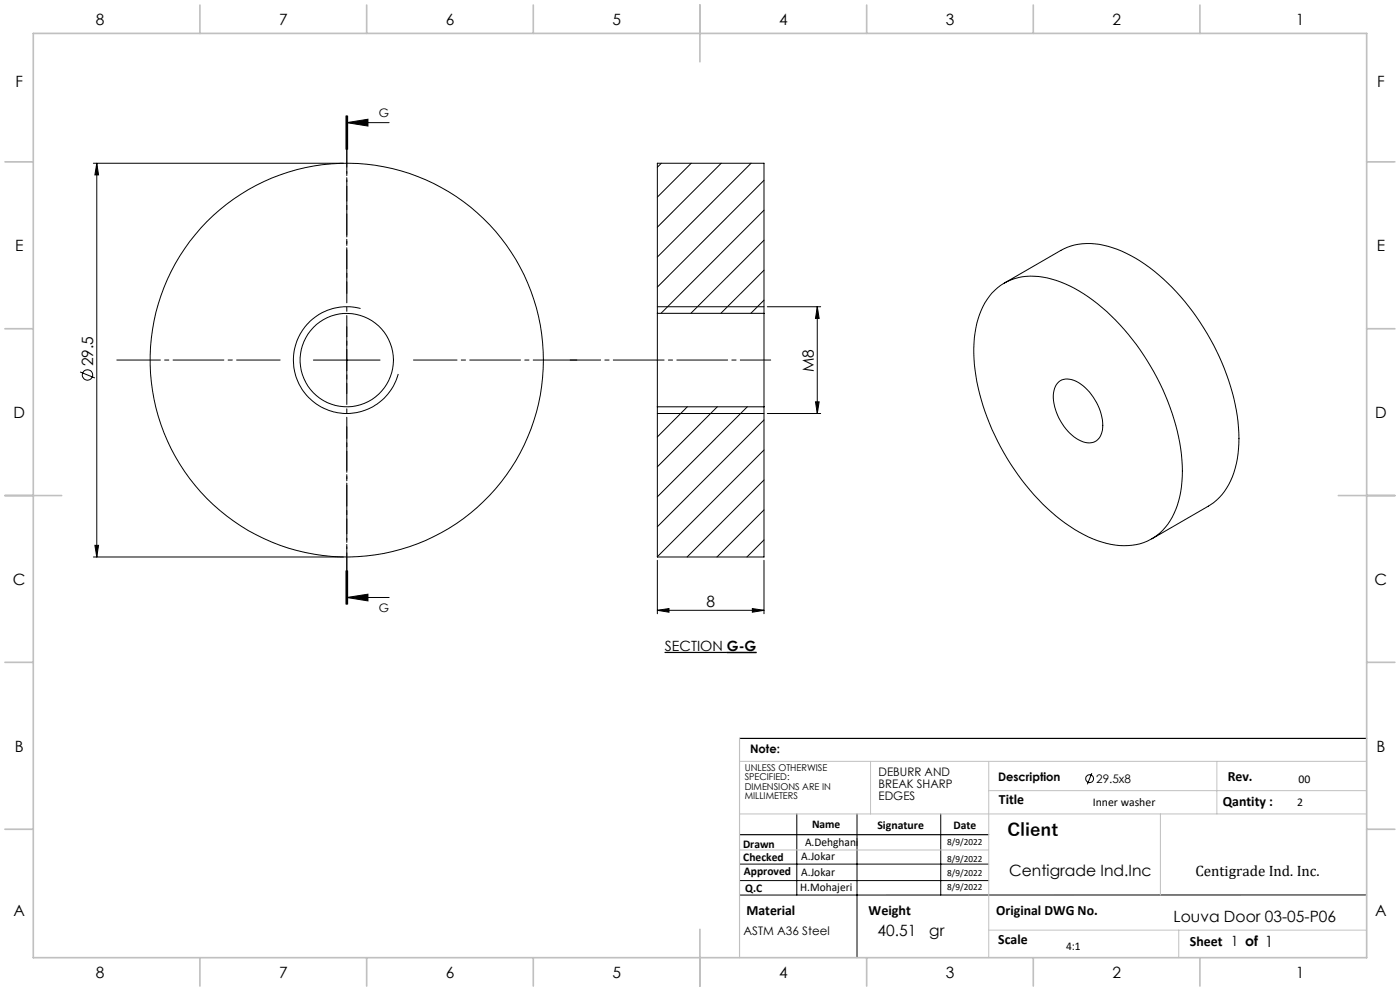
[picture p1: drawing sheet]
<svg xmlns="http://www.w3.org/2000/svg" width="420mm" height="297mm" viewBox="0 0 420 297" stroke-linecap="round" stroke-linejoin="round" font-family="sans-serif">
<g fill="none" stroke="#000" stroke-width=".3">
<path d="M103.8 34.7v10M104 36.8h12.7M104 36.8l6.4-1.1v2.1zM104 34.7v10M104.3 34.7v10M28 48.9h75M29 48.9l.6 3.5h-1.1zM29 48.9v118M198.4 48.9l-1.2 1.2M207.4 48.9l-10.2 10.2M216.4 48.9l-19.2 19.2M225.3 48.9l-28.1 28.1"/>
<path d="M229.2 54l-32 32M229.2 63l-30.9 30.9M229.2 72l-21.9 21.9M104 97.9v20M108.2 92.5a16 16 0 0 0-19.6 11.3 16 16 0 0 0 11.3 19.6 16 16 0 0 0 19.6-11.3M197.2 93.9v28M197.2 93.9v-45h32v45M197.2 91.9h32M197.2 93.9h32M229.2 90l-4 3.9M229.2 81l-12.9 12.9M229.2 93.9v28"/>
<path d="M230.2 91.9h16M245.2 91.9v32M245.2 91.9l.5 3.5h-1zM297.6 87.8a17 17 0 0 1 17.9-4.2 47 47 0 0 1 21.7 15.1 70.1 70.1 0 0 1 17.5 40.9 26.9 26.9 0 0 1-5.1 18.4 16.1 16.1 0 0 1-16.3 5.2 42.8 42.8 0 0 1-21.8-13.5 72 72 0 0 1-19.2-40.5 30.2 30.2 0 0 1 3.9-19.5zM301.3 84.8l17-9.8a19.6 19.6 0 0 1 16.9-.3 55.5 55.5 0 0 1 23.8 20.3 67.4 67.4 0 0 1 12.7 36.4 25 25 0 0 1-5.9 17.7l-1.7 1.6-1.6 1-17 9.8M24 111.5l4.5 1.8M94 107.9h20M317.6 114.4a5.3 5.3 0 0 1 6.7 .7 15.9 15.9 0 0 1 6.4 13.8 4.2 4.2 0 0 1-6.4 3.2 15.8 15.8 0 0 1-8.2-14.3l.5-2zM197.2 121.9v45h32v-45M197.2 123.9h32M197.2 121.9h32M197.2 121.9v.1"/>
<path d="M206.2 121.9l-9 9M215.2 121.9l-18 18M224.2 121.9l-27 27M229.2 125.9l-32 32M229.2 134.9l-32 32M230.2 123.9h16M244.7 120.4h1l-.5 3.5zM229.2 143.9l-23.1 23M229.2 152.8l-14.1 14.1M28 166.9h75M28.5 163.4h1.1l-.6 3.5zM103.8 171.1v10"/>
<path d="M104 179.1h12.7M104 179.1l6.4-1v2zM104 171.1v10M104.3 171.1v10zM197.2 167.9v16M229.2 161.8l-5.1 5.1M229.2 167.9v16M197.2 182.9l3.5-.5v1.1zM197.2 182.9h32M199.5 195.5h27.4M199.5 195.6h18.5M225.7 182.4l3.5 .5-3.5 .6z"/>
<path d="M327.6 231.7l-1.4 3.4M221.9 259h74.7M239 243.9v24.3M257.1 243.9v43.1M282.2 243.9v24.3M221.9 263.9h74.7M410 268.2h-188.1"/>
<circle cx="26.2" cy="112.4" r="1.55"/>
<circle cx="104" cy="107.9" r="59"/>
<circle cx="104" cy="107.9" r="14"/>
<circle cx="326.9" cy="233.4" r="1.18"/>
</g>
<path d="M218 195.6h8.9" fill="none" stroke="#000" stroke-width=".4"/>
<path d="M171.1 107.9h60.1" fill="none" stroke="#000" stroke-width=".3" stroke-dasharray="15.2 1.3 1.3 1.3" stroke-dashoffset="6.1"/>
<path d="M104 34.7v146.4" fill="none" stroke="#000" stroke-width=".3" stroke-dasharray="6.3 1.3 1.3 1.3" stroke-dashoffset="1.1"/>
<path d="M221.9 221.3h188.1M221.9 250.2h74.7" fill="none" stroke="#000" stroke-width=".35"/>
<path d="M221.9 228.2h188.1M261.2 228.2v15.7M296.6 228.2v58.8M296.6 237h113.4M365.1 228.2v15.7M221.9 243.9h188.1M221.9 254.7h74.7M348.1 243.9v24.3M296.6 278.8h113.4M353.6 278.8v8.2" fill="none" stroke="#c0c0c0" stroke-width=".3"/>
<path d="M221.9 221.3v65.7" fill="none" stroke="#c0c0c0" stroke-width=".35"/>
<g fill="none" stroke="#c0c0c0" stroke-width=".5">
<path d="M10 10h400v277h-400zM60 1.5v8.5M110 1.5v8.5M160 1.5v8.5M210 1.5v17M260 1.5v8.5M310 1.5v8.5M360 1.5v8.5M1.5 48.5h8.5M410 48.5h8.5M1.5 98.5h8.5M410 98.5h8.5"/>
<path d="M1.5 148.5h17M401.5 148.5h17M1.5 198.5h8.5M410 198.5h8.5M1.5 248.5h8.5M410 248.5h8.5M210 278.5v17M60 287v8.5M110 287v8.5M160 287v8.5M260 287v8.5M310 287v8.5"/>
<path d="M360 287v8.5"/>
</g>
<path d="M104 87.9v-49M84 107.9h-49M124 107.9h49M104 127.9v49" fill="none" stroke="#000" stroke-width=".3" stroke-dasharray="15.2 1.3 1.3 1.3" stroke-dashoffset="2.2"/>
<g fill="#000">
<path d="M104 36.8l6.4-1.1v2.1zM104 179.1l6.4-1v2z"/>
<path d="M29 48.9l.6 3.5h-1.1zM28.5 163.4h1.1l-.6 3.5z"/>
<path d="M244.7 120.4h1l-.5 3.5zM245.2 91.9l.5 3.5h-1z"/>
<path d="M197.2 182.9l3.5-.5v1.1zM225.7 182.4l3.5 .5-3.5 .6z"/>
</g>
<text font-size="5.3" x="302.2" y="250.7">Client</text>
<g font-size="4.7">
<text x="28.7" y="7.6">8</text>
<text x="83.7" y="7.6">7</text>
<text x="133.7" y="7.6">6</text>
<text x="183.7" y="7.6">5</text>
<text x="233.7" y="7.6">4</text>
<text x="283.7" y="7.6">3</text>
<text x="333.7" y="7.6">2</text>
<text x="388.7" y="7.6">1</text>
<text x="4.6" y="26.1">F</text>
<text x="413.1" y="26.1">F</text>
<text x="4.5" y="75.3">E</text>
<text x="413" y="75.3">E</text>
<text x="28" y="109.8" transform="rotate(-90 28 109.8)">29.5</text>
<text x="244.2" y="111.6" transform="rotate(-90 244.2 111.6)">M8</text>
<text x="4" y="125.3">D</text>
<text x="412.5" y="125.3">D</text>
<text x="3.9" y="175.3">C</text>
<text x="412.4" y="175.3">C</text>
<text x="211.9" y="181.9">8</text>
<text x="4.4" y="225.3">B</text>
<text x="412.9" y="225.3">B</text>
<text x="302.7" y="262.6">Centigrade Ind.Inc</text>
<text x="4" y="274.6">A</text>
<text x="412.5" y="274.6">A</text>
<text x="263.3" y="280.5">40.51</text>
<text x="278.8" y="280.5">gr</text>
<text x="352.1" y="276.4">Louva Door 03-05-P06</text>
<text x="28.7" y="293.1">8</text>
<text x="83.7" y="293.1">7</text>
<text x="133.7" y="293.1">6</text>
<text x="183.7" y="293.1">5</text>
<text x="233.7" y="293.1">4</text>
<text x="283.7" y="293.1">3</text>
<text x="333.7" y="293.1">2</text>
<text x="388.7" y="293.1">1</text>
</g>
<text font-size="4.5" x="358.6" y="262.6">Centigrade Ind. Inc.</text>
<g font-size="4.2">
<text x="199.5" y="195.1">SECTION G-G</text>
<text x="368.3" y="234.1">Rev.</text>
<text x="299.7" y="240.9">Title</text>
<text x="366.8" y="241.6">Qantity :</text>
<text x="223.9" y="274.2">Material</text>
<text x="260.6" y="274.2">Weight</text>
<text x="298.9" y="274.2">Original DWG No.</text>
<text x="299.5" y="282.8">Scale</text>
<text x="357" y="283.6">Sheet 1 of 1</text>
</g>
<g font-size="3.5">
<text x="113.7" y="35.2">G</text>
<text x="113.7" y="183.3">G</text>
<text x="225" y="225.7">Note:</text>
<text x="263.6" y="232.6">DEBURR AND</text>
<text x="263.6" y="236.1">BREAK SHARP</text>
<text x="263.6" y="239.7">EDGES</text>
<text x="299.4" y="234.1">Description</text>
<text x="328.9" y="234.7">29.5x8</text>
<text x="389.6" y="234.7">00</text>
<text x="327.8" y="241.6">Inner washer</text>
<text x="389.2" y="241.6">2</text>
<text x="243.6" y="248.1">Name</text>
<text x="263.2" y="248.5">Signature</text>
<text x="286" y="248.5">Date</text>
<text x="222.9" y="254">Drawn</text>
<text x="240.4" y="257.8">A.Jokar</text>
<text x="241.5" y="253.6">A.Dehghani</text>
<text x="223" y="258.1">Checked</text>
<text x="223.2" y="262.1">Approved</text>
<text x="240.4" y="262.4">A.Jokar</text>
<text x="223.6" y="267.4">Q.C</text>
<text x="240.1" y="267.1">H.Mohajeri</text>
<text x="223.1" y="280.2">ASTM A36 Steel</text>
<text x="319.8" y="284.6">4:1</text>
</g>
<g font-size="2.8">
<text x="223.4" y="231">UNLESS OTHERWISE</text>
<text x="223.4" y="233.8">SPECIFIED:</text>
<text x="223.4" y="236.7">DIMENSIONS ARE IN</text>
<text x="223.4" y="239.5">MILLIMETERS</text>
<text x="284.2" y="253.2">8/9/2022</text>
<text x="284.2" y="258.4">8/9/2022</text>
<text x="284.2" y="262.7">8/9/2022</text>
<text x="284.2" y="266.6">8/9/2022</text>
</g>
</svg>
